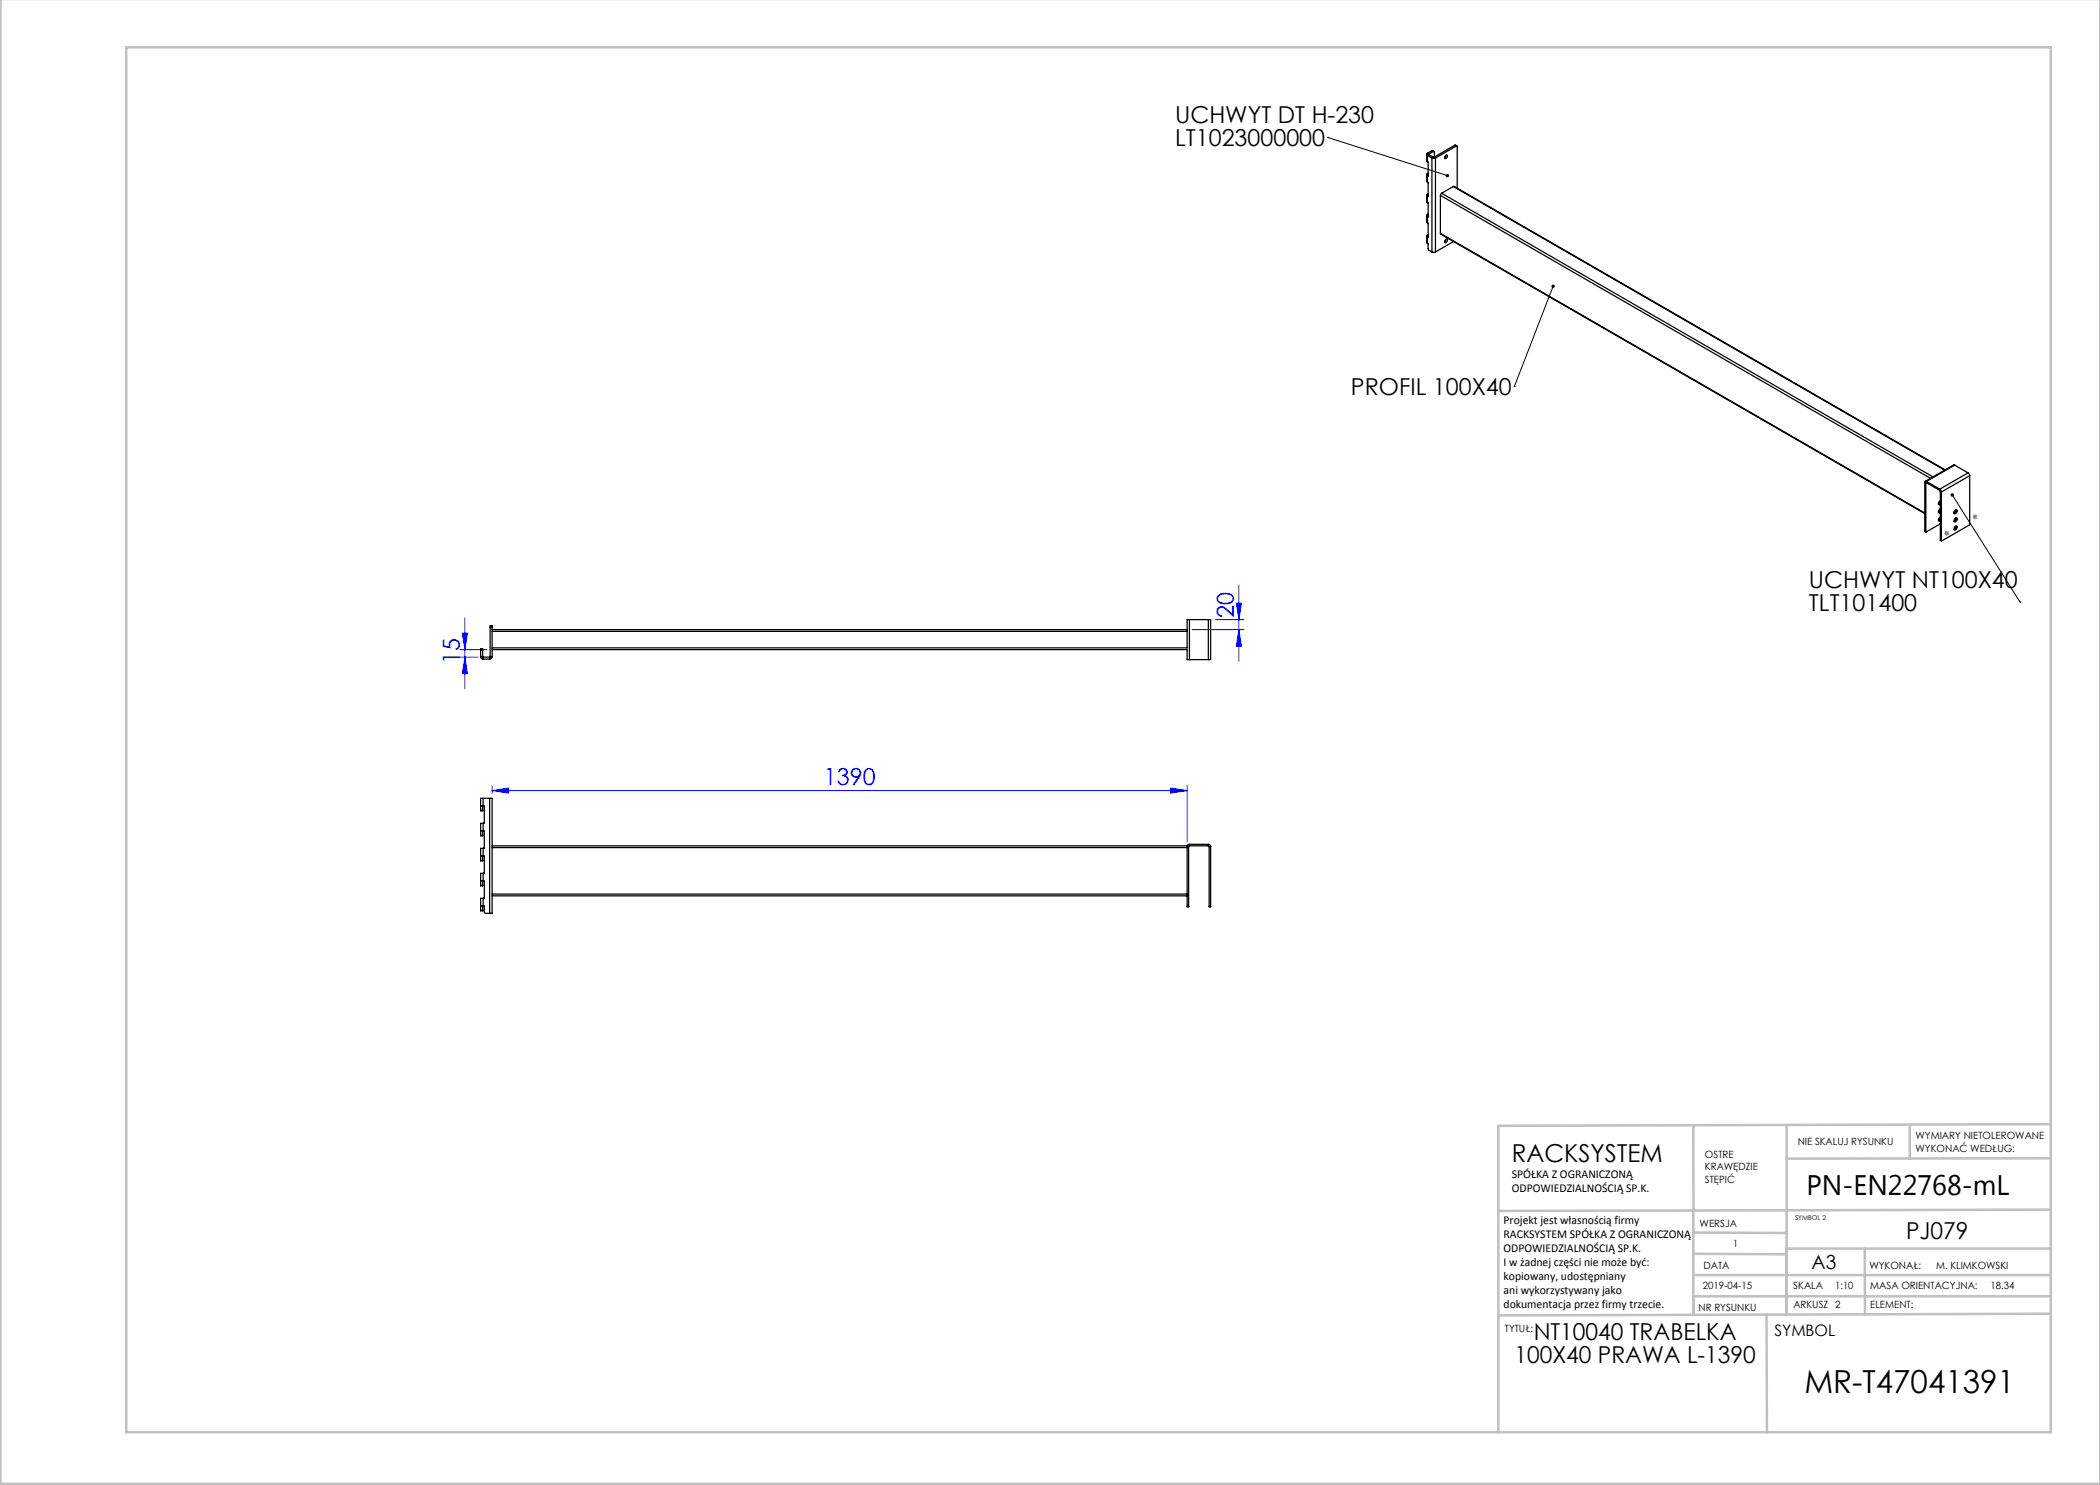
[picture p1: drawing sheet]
<svg xmlns="http://www.w3.org/2000/svg" width="420mm" height="297mm" viewBox="0 0 420 297" stroke-linecap="round" stroke-linejoin="round" font-family="sans-serif">
<g fill="none" stroke="#00f" stroke-width=".2">
<path d="M247.8 117.1v15.2M92 131.4h3.6M92 129.9h5.4M92.5 126.6h1l-.5 3.3zM93 123.6v14.2M93 131.4l.5 3.3h-1zM238.4 125.9h10.4M243.1 123.9h5.7M247.3 120.6h1l-.5 3.3zM247.8 125.9l.5 3.3h-1zM98.4 158.1l3.3-.5v1zM98.4 157.1v1.6"/>
<path d="M98.4 158.1h139M234.1 157.6l3.3 .5-3.3 .5zM237.4 157.1v11.2"/>
</g>
<path d="M388.8 106.6h1M389 106.3l.7 .7M389.3 106.1v1M389.7 106.3l-.7 .7M394.5 103.4h1M394.6 103l.7 .7M395 102.9v1M395.3 103l-.7 .7" fill="none" stroke="#808080" stroke-width=".2"/>
<path d="M265.5 27.5h.1M265.5 27.5l24 7.6M310.6 57.3l-7.7 20M302.9 77.3h.1M390.4 99l13.6 21.4M404 120.4h.1" fill="none" stroke="#000" stroke-width=".2"/>
<g fill="none" stroke="#c0c0c0" stroke-width=".5">
<path d="M.1 -.1v296.9h419.9M25.2 9.5h385v276.9h-385zM338.7 225.2v16.9M357.3 225v37.9M382 225.4v6.3M410.1 224.8l-110.4 .4v61.2M410.1 231.7h-52.8M338.7 259.3h71.5M338.7 255h71.5M338.7 250.8l18.6 .1M338.7 246.5l18.6 .1M338.7 242.1v20.9"/>
<path d="M373 249.7v13.2M410.1 241.9l-110.4 .3M410.2 249.7h-52.9v13.2M353.3 262.9l.1 23.5M410.2 262.7l-110.5 .4"/>
</g>
<path d="M310.4 57a.34 .34 0 0 0 0 .5 .34 .34 0 0 0 .5-.1 .34 .34 0 0 0-.2-.5l-.1 .4 .1-.4zM390.2 98.8a.34 .34 0 0 0 .1 .5 .34 .34 0 0 0 .5-.3 .34 .34 0 0 0-.5-.3l.1 .3zM289.2 34.9a.34 .34 0 0 0 .1 .5 .34 .34 0 0 0 .5-.2l-.3-.1 .3 .1a.34 .34 0 0 0-.2-.4 .34 .34 0 0 0-.4 .1z" fill="#000"/>
<g fill="#00f">
<path d="M98.4 158.1l3.3-.5v1zM234.1 157.6l3.3 .5-3.3 .5z"/>
<path d="M247.8 125.9l.5 3.3h-1zM247.3 120.6h1l-.5 3.3zM93 131.4l.5 3.3h-1zM92.5 126.6h1l-.5 3.3z"/>
</g>
<g fill="none" stroke="#000" stroke-width=".25">
<path d="M285.3 30.9v1.2l.2 .2M285.3 35v1.2l.2 .2M285.3 39v1.3l.2 .2M285.5 36.4l.1 .2v2.7M285.5 32.3l.1 .2v2.7M285.5 30.7l-.2 .2 .2 .2M285.5 34.8l-.2 .2 .2 .2M285.5 38.8l-.2 .2 .2 .2M285.5 30.7l.2 .1M285.5 31.1v1.2M285.5 35.2v1.2M285.5 39.2v1.3"/>
<path d="M285.5 39.2l.1 .1M285.5 35.2h.1M285.5 31.1l.9 .5M285.5 38.8l.1 .1M285.5 34.8h.1M285.6 39.3h.1M285.6 35.2h.1M285.6 34.7l-.1 .1M285.6 38.7l-.1 .1M285.6 35.1l-.1 .1M285.6 39.2h-.1M285.7 30.8v.1"/>
<path d="M285.7 30.9l-.2 .2M285.7 30.9l1 .5M286.4 30.1l.4 .2M286.4 30.1l-.9 .6M286.4 30.1l.3 .2M286.4 31.6h.7M286.4 31.6v18.8M286.7 30.3l.2 .1v1M286.7 30.3l-1 .5M286.7 31.4h.1M286.7 31.4l-.3 .2M286.8 31.4l.3 .2"/>
<path d="M287.1 31.6v18.8M288.1 39.1v7.6M288.1 39.1l98 56.6M288.3 38.7l-.2 .4M288.3 38.7l98.3 56.7M289.1 31.1a.22 .22 0 0 1 .3-.1 .22 .22 0 0 1 .1 .4 .28 .28 0 0 1-.2 .3 .28 .28 0 0 1-.4-.2zM289.2 31l-.3 .5M290.7 37.3h.1l98.2 56.7M290.7 37.3l-2.4 1.4M290.7 37.3l98.2 56.7M291 29.1l.4 .1M291 29.1l-4.2 2.3"/>
<path d="M291 29.1l.2 .1M291.2 29.2l.2 .1v8.3M291.2 29.2l-4.1 2.4M285.3 43.1v1.2l.2 .3M285.3 47.2v1.2l.2 .2M285.5 48.6l.1 .2 .1 1.1 .7 .5M285.5 44.6l.1 .1v2.7M285.5 40.5l.1 .1v2.7M285.5 42.9l-.2 .2 .2 .2M285.5 47l-.2 .2 .2 .2M285.5 43.3v1.3M285.5 47.4v1.2"/>
<path d="M285.5 47.4l.1 .1M285.5 43.3l.1 .1M285.5 42.9l.1 .1M285.5 47l.1 .1M285.6 47.4v.1M285.6 43.3v.1M285.6 42.8l-.1 .1M285.6 46.9l-.1 .1M285.6 43.2l-.1 .1M285.6 47.3l-.1 .1M286.4 50.4h.7M288.1 46.7l.1 .1 96.8 55.9"/>
<path d="M288.1 46.7l96.9 55.9M289.1 47.9a.22 .22 0 0 1 .3-.1 .22 .22 0 0 1 .1 .4 .28 .28 0 0 1-.2 .3 .28 .28 0 0 1-.4-.2zM289.2 47.9l-.3 .4M290.7 48.3l-3.6 2.1M385 96.5l.2 .1M385 96.5v9.7M385.2 96.6v9.8M385.3 96.3h-.2l-.1 .2M385.3 96.5l-.1 .1M385.3 96.3l2.7 1.5M385.3 96.5l2.7 1.6M385.3 96.3v.2"/>
<path d="M388 97.8l.3 .6M388 98.1l.1 .2M388 97.8v.3M388.1 98.3l.2 .1M388.1 98.3v9.7M388.3 98.4v9.8M390.9 93h-.2l-5.6 3.3M390.9 93l2.7 1.6M390.9 93l-5.6 3.3M393.6 94.6l.3 .5M393.6 94.6l-5.6 3.2M393.9 95.1v9.8l-5.6 3.3"/>
<path d="M393.9 95.1l-5.6 3.3M385 106.2l.2 .2M388.1 104.8l-2.9 1.6M388.1 103.4l-.1 .1a.37 .37 0 0 0-.3 .3 .37 .37 0 0 0 .3 .4l.1-.1M388.1 101.8h-.1a.37 .37 0 0 0-.3 .4 .37 .37 0 0 0 .3 .4l.1-.1M388.1 100.2h-.1a.37 .37 0 0 0-.3 .4 .37 .37 0 0 0 .3 .3h.1M388.1 108l.2 .2M388.1 100.4l-.4 .4M388.1 102.1l-.4 .4M388.1 103.7l-.4 .4M391 105.4a.29 .29 0 0 1 .4-.1 .29 .29 0 0 1-.1 .5 .3 .3 0 0 1-.5 .2 .3 .3 0 0 1 .1-.5zM391 103.7a.29 .29 0 0 1 .4 0 .29 .29 0 0 1-.1 .4 .3 .3 0 0 1-.5 .2 .3 .3 0 0 1 .1-.5z"/>
<path d="M391 102.1a.29 .29 0 0 1 .4 0 .29 .29 0 0 1-.1 .4 .3 .3 0 0 1-.5 .2 .3 .3 0 0 1 .1-.5zM391.2 101.9l-.1 .5-.3 .2v-.3M391.2 103.6l-.1 .4-.3 .3M391.2 105.2l-.1 .5-.3 .2M96.1 130v-.3h.4v.3M96.1 131.3l.2 .4 .3 .1M96.1 130v1.3M96.1 131.3h.4M96.1 130h.4M96.5 131.3l.1 .1M96.5 130v1.3M96.6 131.4v.4"/>
<path d="M96.6 131.8h1.3M96.6 131.4h1.3M97.9 131.4v.4M98 125.5v-.3h.4v.3M98 131.3l-.1 .1M98 125.5h.4M98 131.3h.4M98 125.5v5.8M98.4 131.3l-.1 .4-.4 .1M98.4 125.5v5.8M98.4 126.3h139M98.4 125.9h139"/>
<path d="M98.4 129.9h139M237.4 129.9v2h.5M237.4 126.3v3.3h-139M237.9 123.9h-.5v2.4M237.9 123.9v8M237.9 123.9h3.8M237.9 131.9h3.8M241.7 123.9h.4v8h-.4M241.7 123.9v8M96.6 159.7h-.5v2.4M96.6 159.7v1.5M96.6 159.7h1.3"/>
<path d="M97.9 159.7h.5v23h-.5M97.9 159.7v23M96.1 176.2h.5M96.1 161.2h.5M96.1 171.2h.5M96.1 166.2h.5M96.1 177.1h.4M96.1 172.1h.4M96.1 162.1h.4M96.1 167.1h.4M96.5 161.2v.9M96.5 166.2v.9"/>
<path d="M96.5 171.2v.9M96.5 176.2v.9M96.6 179.7h-.5v2.4M96.6 174.7h-.5v2.4M96.6 169.7h-.5v2.4M96.6 164.7h-.5v2.4M96.6 176.2l.3 .1v3.3l-.3 .1M96.6 161.2l.3 .1v3.3l-.3 .1M96.6 166.2l.3 .1v3.3l-.3 .1M96.6 171.2l.3 .1v3.3l-.3 .1M96.6 164.7v1.5M96.6 169.7v1.5"/>
<path d="M96.6 174.7v1.5M96.6 179.7v1.5M98.4 169.2h139v.1M98.4 169.5h139M98.4 178.8h139M98.4 179.2h139M237.4 169.3h.3M237.4 169.3v12M237.7 169.3v12M237.9 168.9l-.3 .1-.2 .3M237.9 169.2l-.2 .1M237.9 169.2h3.8"/>
<path d="M237.9 168.9h3.8M237.9 168.9v.3M241.7 168.9l.3 .1 .1 .3M241.7 169.2l.1 .1M241.7 168.9v.3M241.8 169.3h.3M241.8 169.3v12M242.1 169.3v12M96.1 181.2h.5M96.1 182.1h.4M96.5 181.2v.9M96.6 181.2h.3v1.4l1 .1"/>
<path d="M237.4 181.3v.1l.3-.1M237.4 181.3h.3M241.8 181.3v.1l.3-.1M241.8 181.3h.3"/>
</g>
<text font-size="6.3" x="360.9" y="278.5">MR-T47041391</text>
<text font-size="5.6" x="361.3" y="239.1">PN-EN22768-mL</text>
<text font-size="4.9" x="302.4" y="232.4">RACKSYSTEM</text>
<g font-size="4.7">
<text x="235" y="24.7">UCHWYT DT H-230</text>
<text x="235" y="29.2">LT1023000000</text>
<text x="270.2" y="79">PROFIL 100X40</text>
<text x="361.8" y="117.6">UCHWYT NT100X40</text>
<text x="361.8" y="122.1">TLT101400</text>
<text x="381.2" y="247.8">PJ079</text>
<text x="306.7" y="268.1">NT10040 TRABELKA</text>
<text x="302.9" y="272.6">100X40 PRAWA L-1390</text>
</g>
<g font-size="4.7" fill="#00f">
<text x="246.8" y="123.6" transform="rotate(-90 246.8 123.6)">20</text>
<text x="92" y="132.8" transform="rotate(-90 92 132.8)">15</text>
<text x="164.8" y="157.1">1390</text>
</g>
<text font-size="3.9" x="362.3" y="253.8">A3</text>
<text font-size="3.2" x="354.9" y="267.2">SYMBOL</text>
<g font-size="2.4">
<text x="302.4" y="235.6">SPÓŁKA Z OGRANICZONĄ</text>
<text x="302.4" y="238.4">ODPOWIEDZIALNOŚCIĄ SP.K.</text>
<text x="300.7" y="244.7">Projekt jest własnością firmy</text>
<text x="300.7" y="247.5">RACKSYSTEM SPÓŁKA Z OGRANICZONĄ</text>
<text x="300.7" y="250.3">ODPOWIEDZIALNOŚCIĄ SP.K.</text>
<text x="300.7" y="253.1">I w żadnej części nie może być:</text>
<text x="300.7" y="256">kopiowany, udostępniany</text>
<text x="300.7" y="258.8">ani wykorzystywany jako</text>
<text x="300.7" y="261.6">dokumentacja przez firmy trzecie.</text>
</g>
<g font-size="2">
<text x="383.1" y="227.9">WYMIARY NIETOLEROWANE</text>
<text x="341" y="231.6">OSTRE</text>
<text x="359.5" y="228.9">NIE SKALUJ RYSUNKU</text>
<text x="383.1" y="230.4">WYKONAĆ WEDŁUG:</text>
<text x="341" y="234.1">KRAWĘDZIE</text>
<text x="341" y="236.6">STĘPIĆ</text>
<text x="339.9" y="245.4">WERSJA</text>
<text x="346.6" y="249.5">1</text>
<text x="340.6" y="257.7">2019-04-15</text>
<text x="340.7" y="253.8">DATA</text>
<text x="358.7" y="257.7">SKALA</text>
<text x="367" y="257.7">1:10</text>
<text x="373.9" y="253.8">WYKONAŁ:</text>
<text x="374.1" y="257.7">MASA ORIENTACYJNA:</text>
<text x="387.2" y="253.8">M. KLIMKOWSKI</text>
<text x="398.1" y="257.7">18.34</text>
<text x="339.7" y="262.3">NR RYSUNKU</text>
<text x="358.7" y="261.7">ARKUSZ 2</text>
<text x="374.1" y="261.7">ELEMENT:</text>
<text x="301" y="266.4">TYTUŁ:</text>
</g>
<text font-size="1.3" x="359" y="244">SYMBOL 2</text>
</svg>
